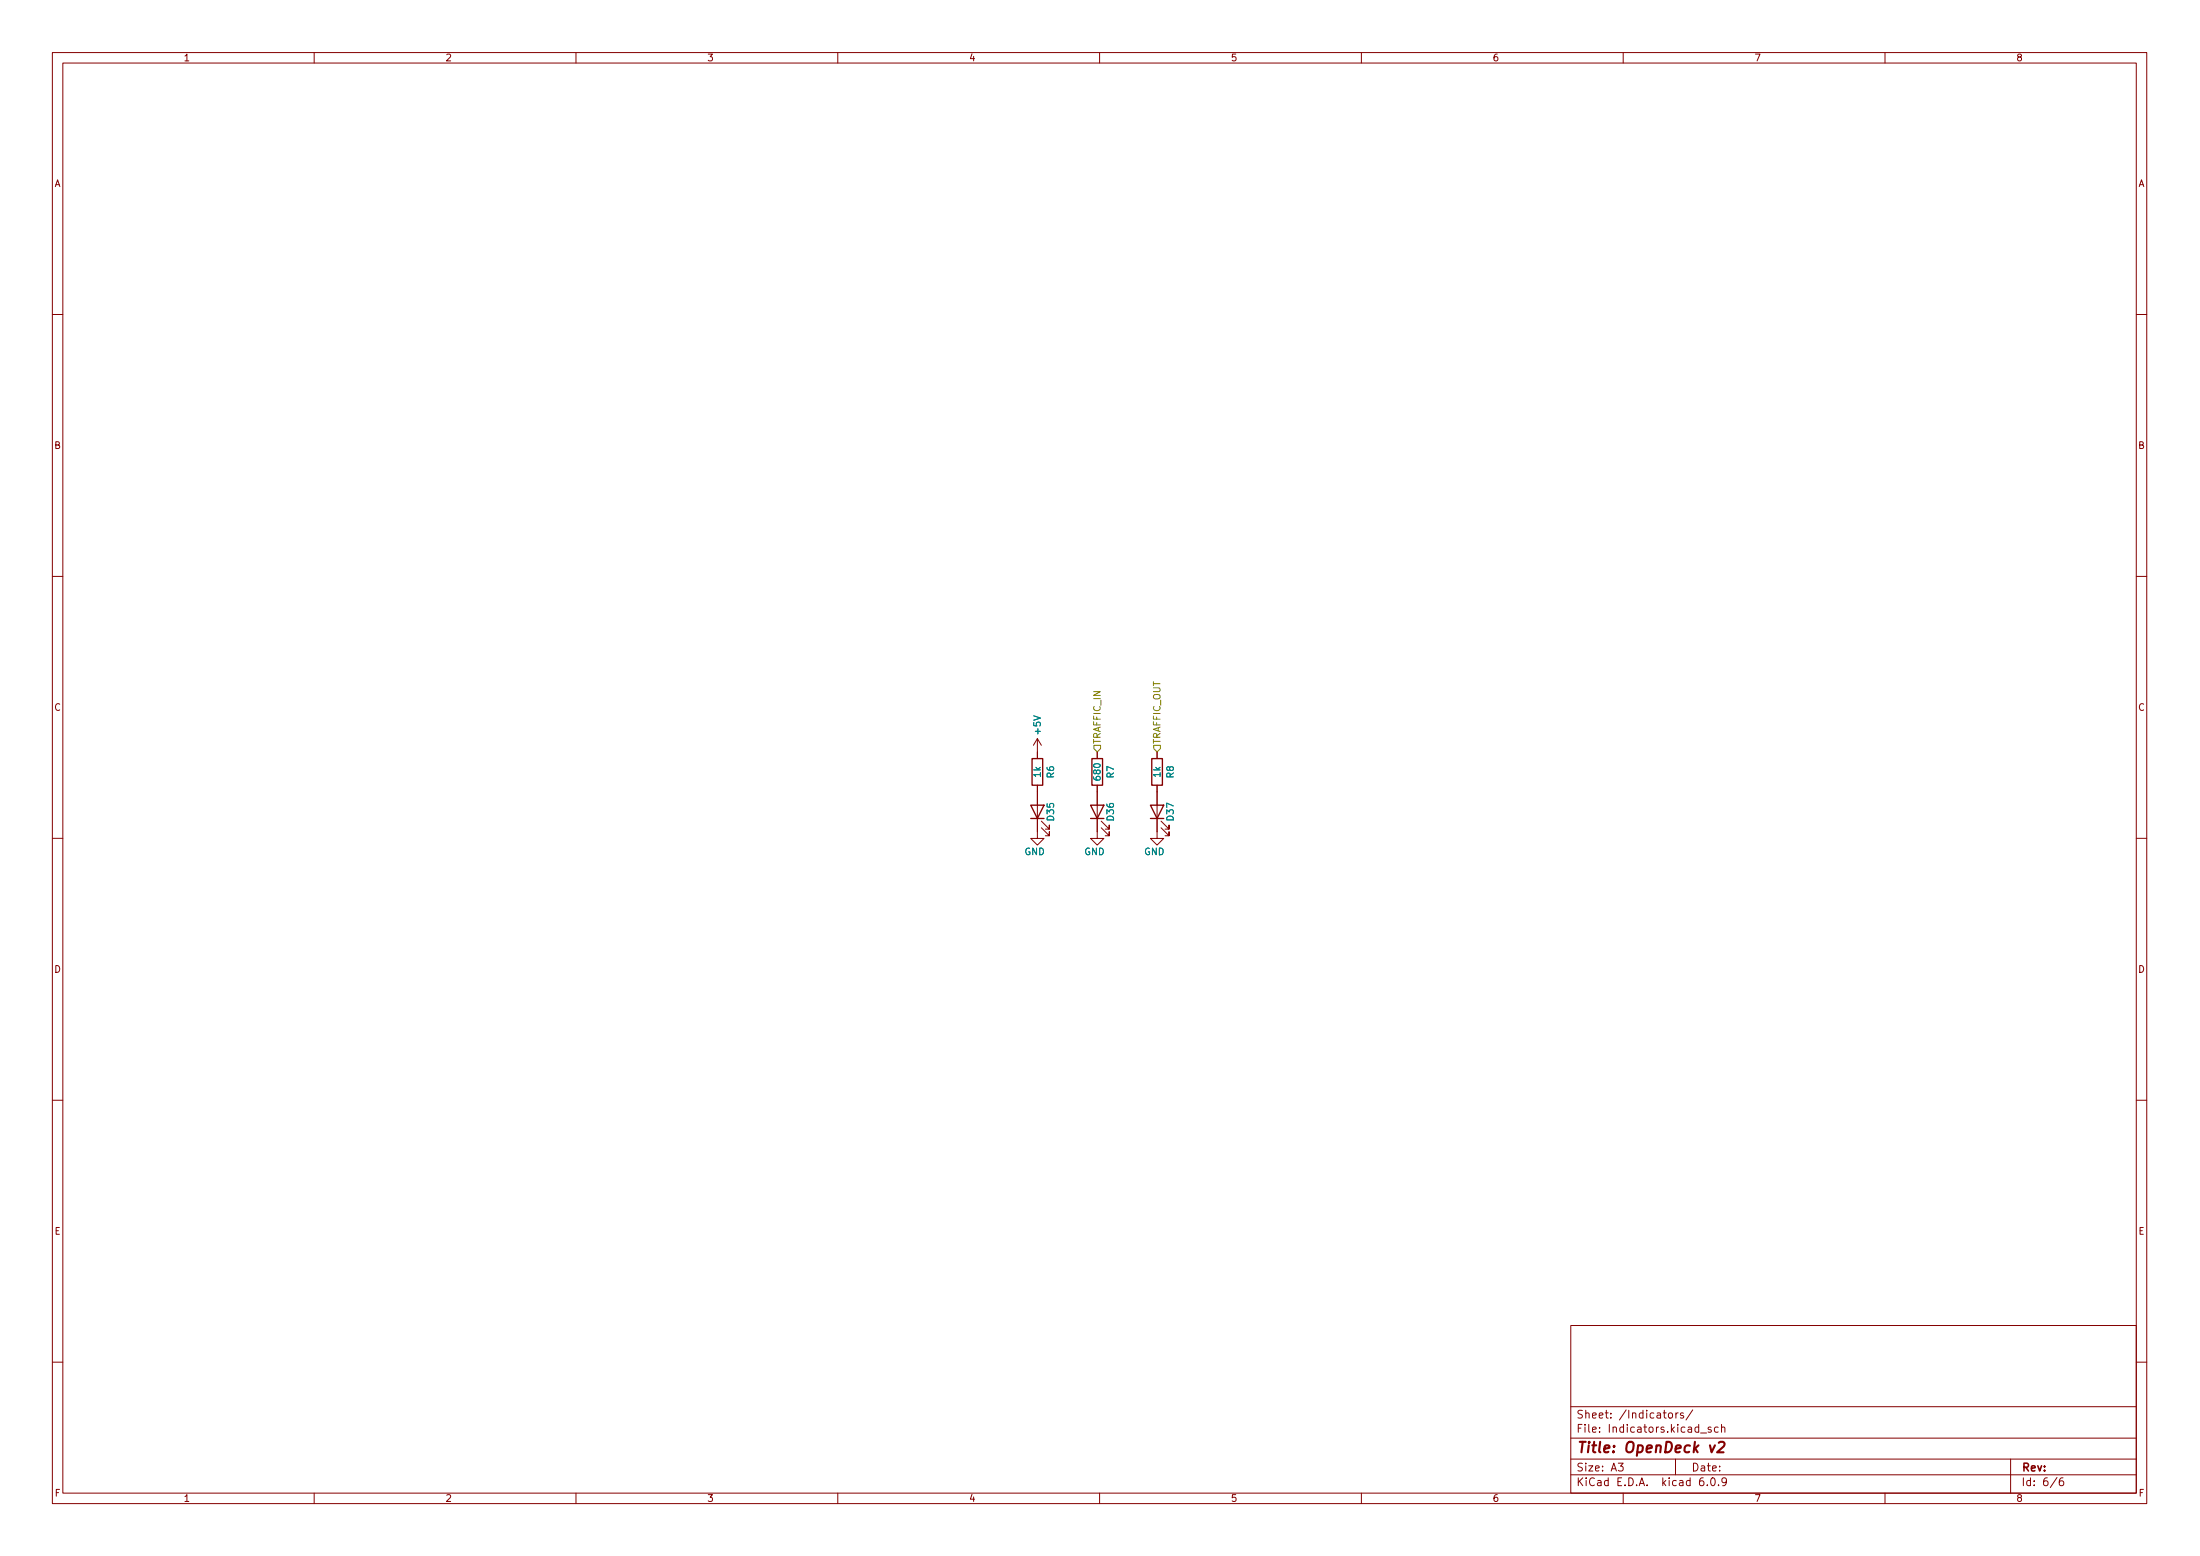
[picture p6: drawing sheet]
<svg xmlns="http://www.w3.org/2000/svg" width="420mm" height="297mm" viewBox="0 0 420 297" stroke-linecap="round" stroke-linejoin="round" font-family="sans-serif">
<g fill="none" stroke="#840000" stroke-width=".19">
<path d="M10 10h400v277h-400zM12 12h396v273h-396zM60 10v2M110 10v2M160 10v2M210 10v2M260 10v2M310 10v2M360 10v2M10 60h2M408 60h2M10 110h2"/>
<path d="M408 110h2M198.1 149.9v10.2h1.3l-1.3 1.2-1.3-1.2h1.3M198.1 141l.8 1.3M198.1 141v3.8M198.1 141l-.7 1.3M198.9 158l1.5 1.5v-.7v.7h-.8M198.9 156.8l1.5 1.5v-.8v.8h-.8M209.5 149.9v10.2h1.3l-1.3 1.2-1.2-1.2h1.2M209.5 143.5v1.3M210.3 158l1.5 1.5v-.7v.7h-.7M210.3 156.8l1.5 1.5v-.8v.8h-.7M221 149.9v10.2h1.2l-1.2 1.2-1.3-1.2h1.3"/>
<path d="M221 143.5v1.3M221.7 158l1.6 1.5v-.7v.7h-.8M221.7 156.8l1.6 1.5v-.8v.8h-.8M10 160h2M408 160h2M10 210h2M408 210h2M300 253h108v32h-108zM10 260h2M300 278.5h108M300 274.5h108M300 268.5h108"/>
<path d="M309.1 279.3h.9l-.5 .6 .4 .1v.7l-.2 .1-.6-.1M318.8 269.8l.3-.1 .3 .3v.4l-.3 .3-.3-.1-.2-.2zM320 278.5v3M320.1 269.7v1M320.5 269.7l-.3 .1-.1 .2M321.5 269.8l-.4-.1-.2 .2 .1 .2 .5 .2v.3h-.6M323.3 269.1l-1.3 2M324.8 273.6h1.1M326.8 272.5l-.4-.1-.2 .2 .1 .2 .5 .2v.3h-.6M328.1 272.5l-.4-.1-.3 .3 .2 .6h.5M328.8 272.6l.2-.2 .4 .1v.9M328.8 271.9v1.5"/>
<path d="M384 278.5v6.5M408 260h2M60 285v2M110 285v2M160 285v2M210 285v2M260 285v2M300 281.5h108M310 285v2M325.3 282.1a.59 .59 0 0 0-.7 .7v.5l.1 .2 .4 .1 .3-.1v-.5l-.1-.2-.4-.1-.3 .3M326.1 283.5v.1M326.8 282.3l.3-.2a.8 .8 0 0 1 .5 .8 .8 .8 0 0 1-.5 .7l-.3-.1-.1-.5z"/>
<path d="M328.2 283.5v.1M329.7 282.8l-.3 .2h-.3l-.2-.2 .1-.6 .4-.1 .2 .2a.99 .99 0 0 1-.3 1.3h-.3M360 285v2M392.9 282l-1.3 2M394 282.1a.6 .6 0 0 0-.7 .7v.5l.1 .2 .4 .1 .3-.1v-.5l-.1-.2-.4-.1-.3 .3"/>
</g>
<path d="M326.6 275.9l.3 1.3 .6-1.3M328.2 275.4l.4-.2h.4l.3 .2v.4l-.1 .3-1.3 1.1h1.3" fill="none" stroke="#840000" stroke-width=".4"/>
<path d="M196.8 153.7h2.6l-1.3 2.5zM196.8 156.2h2.6M197.1 144.8h2v5.1h-2zM208.3 153.7h2.5l-1.3 2.5zM208.3 156.2h2.5M208.5 144.8h2.1v5.1h-2.1zM219.7 153.7h2.5l-1.2 2.5zM219.7 156.2h2.5M220 144.8h2v5.1h-2z" fill="none" stroke="#840000" stroke-width=".25"/>
<path d="M208.9 142.3h1.3v.6l-.7 .6-.6-.6zM220.3 142.3h1.3v.6l-.6 .6-.7-.6z" fill="none" stroke="#848400" stroke-width=".19"/>
<text font-size="2.8" fill="#840000" x="301" y="277.3">Title: OpenDeck v2</text>
<g font-size="2.1" fill="#840000">
<text x="301" y="273.5">File: Indicators.kicad_sch</text>
<text x="301" y="270.8">Sheet: /Indicators/</text>
<text x="301" y="280.9">Size: A3</text>
<text x="323" y="280.9">Date:</text>
<text x="386" y="280.9">Rev:</text>
<text x="301" y="283.7">KiCad E.D.A. kicad 6.0.9</text>
<text x="386" y="283.7">Id: 6/6</text>
</g>
<g font-size="1.8" fill="#840000">
<text x="35" y="11.7">1</text>
<text x="85" y="11.7">2</text>
<text x="135" y="11.7">3</text>
<text x="185" y="11.7">4</text>
<text x="235" y="11.7">5</text>
<text x="285" y="11.7">6</text>
<text x="335" y="11.7">7</text>
<text x="385" y="11.7">8</text>
<text x="10.3" y="35.7">A</text>
<text x="408.3" y="35.7">A</text>
<text x="10.3" y="85.7">B</text>
<text x="408.3" y="85.7">B</text>
<text x="10.3" y="135.7">C</text>
<text x="408.3" y="135.7">C</text>
<text x="10.3" y="185.7">D</text>
<text x="408.3" y="185.7">D</text>
<text x="10.4" y="235.7">E</text>
<text x="408.4" y="235.7">E</text>
<text x="10.4" y="285.7">F</text>
<text x="35" y="286.7">1</text>
<text x="85" y="286.7">2</text>
<text x="135" y="286.7">3</text>
<text x="185" y="286.7">4</text>
<text x="235" y="286.7">5</text>
<text x="285" y="286.7">6</text>
<text x="335" y="286.7">7</text>
<text x="385" y="286.7">8</text>
<text x="408.4" y="285.7">F</text>
</g>
<g font-size="1.8" fill="#008484">
<text x="198.8" y="140.1" transform="rotate(-90 198.8 140.1)">+5V</text>
<text x="198.8" y="148.3" transform="rotate(-90 198.8 148.3)">1k</text>
<text x="201.3" y="148.5" transform="rotate(-90 201.3 148.5)">R6</text>
<text x="210.2" y="148.8" transform="rotate(-90 210.2 148.8)">680</text>
<text x="212.7" y="148.5" transform="rotate(-90 212.7 148.5)">R7</text>
<text x="221.6" y="148.3" transform="rotate(-90 221.6 148.3)">1k</text>
<text x="224.2" y="148.5" transform="rotate(-90 224.2 148.5)">R8</text>
<text x="201.3" y="156.6" transform="rotate(-90 201.3 156.6)">D35</text>
<text x="212.7" y="156.6" transform="rotate(-90 212.7 156.6)">D36</text>
<text x="224.2" y="156.6" transform="rotate(-90 224.2 156.6)">D37</text>
<text x="195.6" y="163.2">GND</text>
<text x="207.1" y="163.2">GND</text>
<text x="218.5" y="163.2">GND</text>
</g>
<g font-size="1.8" fill="#848400">
<text x="210.2" y="142.1" transform="rotate(-90 210.2 142.1)">TRAFFIC_IN</text>
<text x="221.6" y="142.1" transform="rotate(-90 221.6 142.1)">TRAFFIC_OUT</text>
</g>
</svg>
